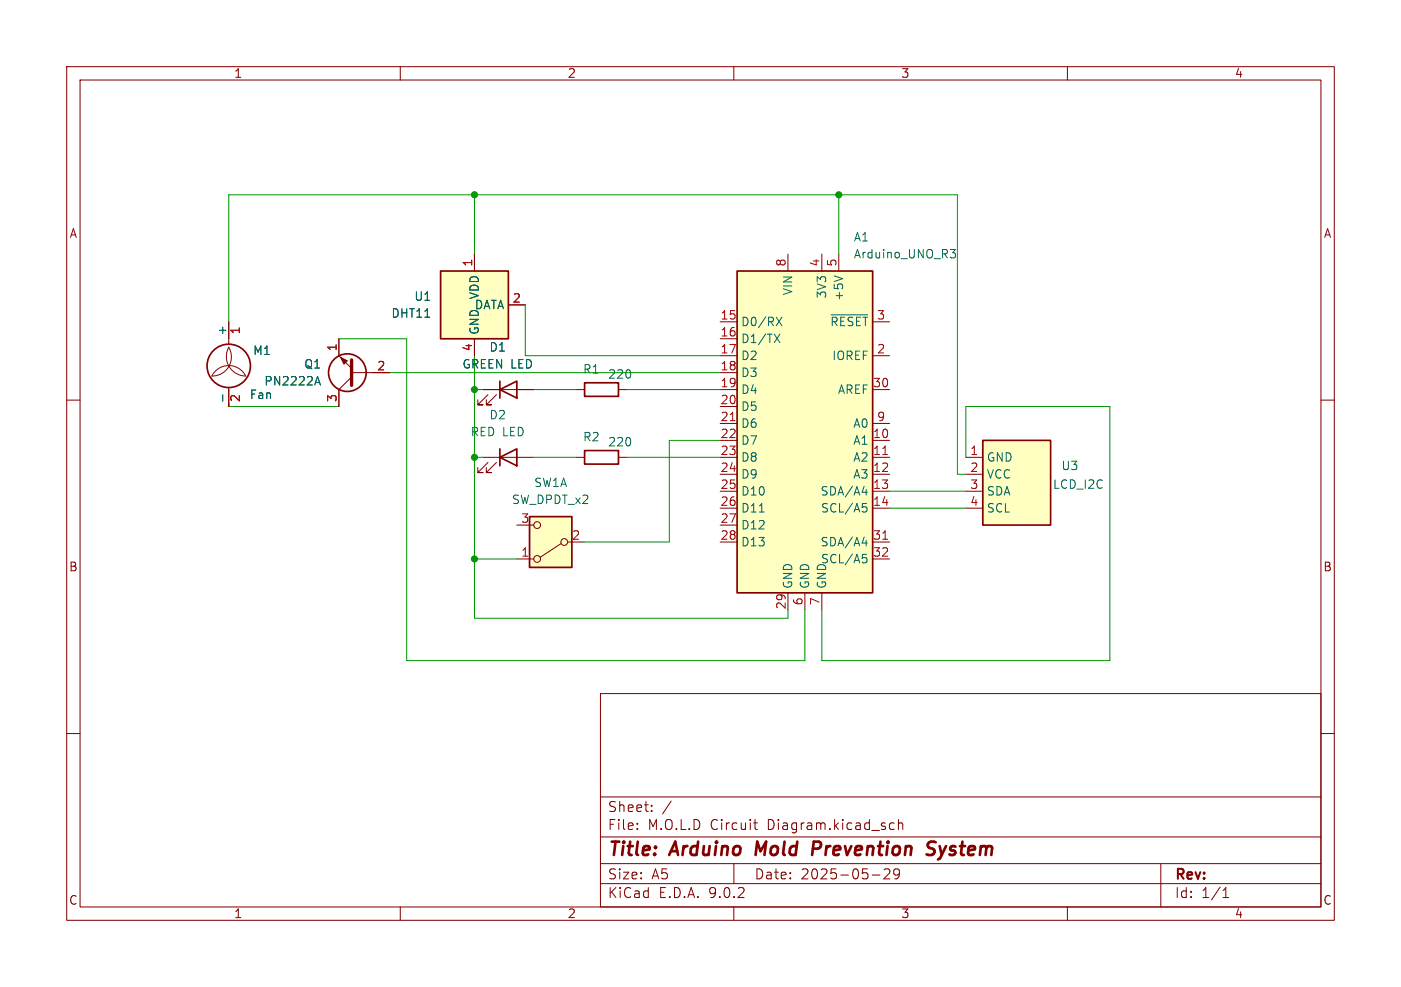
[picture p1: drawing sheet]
<svg xmlns="http://www.w3.org/2000/svg" width="210mm" height="148mm" viewBox="0 0 210 148" stroke-linecap="round" stroke-linejoin="round" font-family="sans-serif">
<g fill="none" stroke="#840000" stroke-width=".15">
<path d="M10 10h190v128h-190zM12 12h186v124h-186zM60 10v2M110 10v2M160 10v2M72.4 58.4h7.6M73.2 59.2l-1.6 1.5h.8h-.8v-.8M74.4 59.2l-1.5 1.5h.8h-.8v-.8M10 60h2M198 60h2M10 110h2M90 104h108v32h-108z"/>
<path d="M90 119.5h108M198 110h2M60 136v2M90 132.5h108M90 129.5h108M90 125.5h108M95.5 124.2v.2M95.5 123.5v.1M97.7 121.5v.2M97.7 120.8v.1M100.6 120.1l-1.3 1.9M110 136v2"/>
<path d="M110 129.5v3M113 123.4h.5M113.2 122.9v1.3l.1 .1 .2 .1M130.8 131.2h1.1M132.5 130.4l.3-.1 .5 .1a.41 .41 0 0 1 0 .5l-.8 .9h.9M133.5 123.5h.5M133.5 124.3h.5M134.7 123.5a.37 .37 0 0 1 .6 .1v.8M134.7 122.9v1.5M134.8 130.9l-.3 .3h-.2l-.3-.3v-.3l.1-.2 .4-.1 .3 .1a.99 .99 0 0 1-.4 1.4h-.3M160 136v2M174 129.5v6.5"/>
<path d="M183.3 134.6h.9M183.3 133.5l.5-.4v1.5"/>
</g>
<path d="M113.5 126.2l-.2 2M122.7 126.2h-.7l-.3 2M122.8 127.2l-.9 .1M140.3 126.3a.85 .85 0 0 0-1.1 .1 .45 .45 0 0 0 .2 .8l.4 .1a.49 .49 0 0 1 .3 .5 .49 .49 0 0 1-.5 .4l-.7-.1M140.8 128.8l-.2 .1" fill="none" stroke="#840000" stroke-width=".4"/>
<path d="M74.9 58.4l2.6-1.2v2.5zM74.9 57.2v2.5" fill="none" stroke="#840000" stroke-width=".25"/>
<path d="M79.4 77.5h6.3v7.6h-6.3z" fill="#ffffc2"/>
<g fill="none" stroke="#840000" stroke-width=".15">
<path d="M34.3 52.1a2.87 2.87 0 0 1-2.6 4.3 2.84 2.84 0 0 1 2.6-1.6 2.84 2.84 0 0 1 2.5 1.6 2.92 2.92 0 0 1-2.5-4.3zM34.3 48.3v3.3M34.3 58.1v2.9M50.8 50.8v2.5l1.9 1.9M52.7 55.9h5.7M52.7 56.5l-1.9 1.9v2.6M77.5 78.7h2.5M77.5 83.8h2.5M84.1 81.5l-3.1 2.1M85.1 81.3h2.5"/>
<circle cx="80.5" cy="78.7" r=".51"/>
<circle cx="80.5" cy="83.8" r=".51"/>
<circle cx="84.6" cy="81.3" r=".51"/>
</g>
<g fill="none" stroke="#840000" stroke-width=".25">
<path d="M79.4 77.5h6.3v7.6h-6.3z"/>
<circle cx="34.3" cy="54.9" r="3.3"/>
<circle cx="52.1" cy="55.9" r="2.82"/>
</g>
<path d="M33.4 59.2v1M47.3 57.4h.6M47.6 56.5l.4 1.2" fill="none" stroke="#006464" stroke-width=".15"/>
<path d="M52.7 54v3.8" fill="none" stroke="#840000" stroke-width=".51"/>
<path d="M51.1 53.6l1 .5-.5 .5z" fill="#840000" stroke="#840000" stroke-width=".15"/>
<path d="M66 40.6h10.2v10.2h-10.2z" fill="#ffffc2"/>
<path d="M66 40.6h10.2v10.2h-10.2zM87.6 57.4h5.1v2h-5.1zM74.9 68.6l2.6-1.3v2.6zM74.9 67.3v2.6M87.6 67.6h5.1v2h-5.1z" fill="none" stroke="#840000" stroke-width=".25"/>
<path d="M71.1 38.1v2.5M71.1 50.8v2.5M76.2 45.7h2.5M86.4 58.4h1.2M92.7 58.4h1.3M72.4 68.6h7.6M73.2 69.3l-1.6 1.6h.8h-.8v-.8M74.4 69.3l-1.5 1.6h.8h-.8v-.8M86.4 68.6h1.2M92.7 68.6h1.3" fill="none" stroke="#840000" stroke-width=".15"/>
<path d="M110.5 40.6h20.3v48.3h-20.3z" fill="#ffffc2"/>
<path d="M110.5 40.6h20.3v48.3h-20.3z" fill="none" stroke="#840000" stroke-width=".25"/>
<g fill="none" stroke="#840000" stroke-width=".15">
<path d="M118.1 38.1v2.5M123.2 38.1v2.5M125.7 38.1v2.5M107.9 48.3h2.6M107.9 50.8h2.6M107.9 53.3h2.6M107.9 55.9h2.6M107.9 58.4h2.6M130.8 48.3h2.5M130.8 53.3h2.5M130.8 58.4h2.5M107.9 61h2.6"/>
<path d="M107.9 63.5h2.6M107.9 66h2.6M107.9 68.6h2.6M107.9 71.1h2.6M107.9 73.7h2.6M107.9 76.2h2.6M107.9 78.7h2.6M130.8 63.5h2.5M130.8 66h2.5M130.8 68.6h2.5M130.8 71.1h2.5M130.8 73.7h2.5"/>
<path d="M130.8 76.2h2.5M107.9 81.3h2.6M118.1 88.9v2.5M120.6 88.9v2.5M123.2 88.9v2.5M130.8 81.3h2.5M130.8 83.8h2.5"/>
</g>
<g fill="none" stroke="#006464" stroke-width=".15">
<path d="M142.4 37.4h.8l-.4 .5 .4 .1v.4l-.2 .3h-.4M116.1 50.1l.8 1.3M116.4 47.6l.8 1.2M116.9 50.1l-.8 1.3M117.2 47.6l-.8 1.2M124.6 47.2h5.5M125 41.4l1.3 .4M113.8 76.8h.7M129.2 73.8h.8M129.3 75.5h.6M129.4 76h.3l.3 .2-.1 .5-.5 .1M129.8 73.4v.8"/>
<path d="M129.2 81.4h.8M129.3 83.1h.6M129.4 83.6h.3l.3 .3-.1 .4-.5 .1M129.8 81v.9"/>
</g>
<path d="M109.5 63.1h.7M132.3 68.2h.7M132.3 80.9h.7" fill="none" stroke="#a90000" stroke-width=".15"/>
<path d="M147.3 66h10.2v12.7h-10.2z" fill="#ffffc2"/>
<path d="M147.3 66h10.2v12.7h-10.2z" fill="none" stroke="#840000" stroke-width=".25"/>
<g fill="none" stroke="#840000" stroke-width=".15">
<path d="M71.1 38.1v2.5M34.3 48.3v2.5M34.3 58.4v2.6M50.8 50.8v2.5M50.8 58.4v2.6M55.9 55.9h2.5M71.1 50.8v2.5M72.4 58.4h2.5M76.2 45.7h2.5M77.5 58.4h2.5M144.8 68.6h2.5M144.8 71.1h2.5"/>
<path d="M144.8 73.7h2.5M144.8 76.2h2.5"/>
</g>
<g fill="none" stroke="#009600" stroke-width=".15">
<path d="M71.1 29.2v8.9M125.7 29.2v8.9M34.3 48.3v-19.1h109.2v41.9h1.3M50.8 50.8h10.2v48.3h59.6v-7.7M58.4 55.9h49.5M71.1 53.3v39.4h47v-1.3M71.1 58.4h1.3M78.7 45.7v7.6h29.2M80 58.4h6.4M94 58.4h13.9M34.3 61h16.5M71.1 68.6h1.3"/>
<path d="M80 68.6h6.4M94 68.6h13.9M107.9 66h-7.6v15.3h-12.7M133.3 73.7h11.5M133.3 76.2h11.5M144.8 68.6v-7.6h21.6v38.1h-43.2v-7.7M71.1 83.8h6.4"/>
</g>
<path d="M33.4 59.2v1M47.3 57.4h.6M47.6 56.5l.4 1.2" fill="none" stroke="#006464" stroke-width=".15"/>
<g fill="#009600" stroke="#009600" stroke-width=".15">
<circle cx="71.1" cy="29.2" r=".46"/>
<circle cx="71.1" cy="58.4" r=".46"/>
<circle cx="71.1" cy="83.8" r=".46"/>
<circle cx="71.1" cy="68.6" r=".46"/>
<circle cx="125.7" cy="29.2" r=".46"/>
</g>
<g font-size="2.8" fill="#840000">
<text x="91" y="128.9">Title:</text>
<text x="100.7" y="128.9">Arduino</text>
<text x="114.1" y="128.9">Mold</text>
<text x="123.4" y="128.9">Prevention</text>
<text x="141.4" y="128.9">System</text>
</g>
<g font-size="2.1" fill="#840000">
<text x="91" y="124.7">File:</text>
<text x="91" y="122">Sheet:</text>
<text x="97.1" y="124.7">M.O.L.D</text>
<text x="106.5" y="124.7">Circuit</text>
<text x="115.2" y="124.7">Diagram.kicad_sch</text>
<text x="91" y="134.9">KiCad</text>
<text x="91" y="132.1">Size:</text>
<text x="97.7" y="132.1">A5</text>
<text x="98.7" y="134.9">E.D.A.</text>
<text x="106.3" y="134.9">9.0.2</text>
<text x="113" y="132.1">Date:</text>
<text x="120" y="132.1">2025-05-29</text>
<text x="176" y="132.3">Rev:</text>
<text x="176" y="134.9">Id:</text>
<text x="180.1" y="134.9">1/1</text>
</g>
<g font-size="1.8" fill="#840000">
<text x="35" y="11.9">1</text>
<text x="85" y="11.9">2</text>
<text x="135" y="11.9">3</text>
<text x="185" y="11.9">4</text>
<text x="10.3" y="35.9">A</text>
<text x="198.4" y="35.9">A</text>
<text x="10.3" y="85.9">B</text>
<text x="198.3" y="85.9">B</text>
<text x="10.3" y="135.9">C</text>
<text x="35" y="137.9">1</text>
<text x="85" y="137.9">2</text>
<text x="135" y="137.9">3</text>
<text x="185" y="137.9">4</text>
<text x="198.3" y="135.9">C</text>
</g>
<g font-size="1.8" fill="#a90000">
<text x="70.9" y="40.1" transform="rotate(-90 70.9 40.1)">1</text>
<text x="117.9" y="40.1" transform="rotate(-90 117.9 40.1)">8</text>
<text x="122.9" y="40.1" transform="rotate(-90 122.9 40.1)">4</text>
<text x="125.5" y="40.1" transform="rotate(-90 125.5 40.1)">5</text>
<text x="76.8" y="45.5">2</text>
<text x="36.3" y="50.2" transform="rotate(-90 36.3 50.2)">1</text>
<text x="50.5" y="52.8" transform="rotate(-90 50.5 52.8)">1</text>
<text x="70.9" y="52.8" transform="rotate(-90 70.9 52.8)">4</text>
<text x="107.9" y="48">15</text>
<text x="107.9" y="50.5">16</text>
<text x="107.9" y="53.1">17</text>
<text x="131.4" y="48">3</text>
<text x="131.4" y="53.1">2</text>
<text x="56.4" y="55.6">2</text>
<text x="107.9" y="55.6">18</text>
<text x="107.9" y="58.2">19</text>
<text x="130.8" y="58.2">30</text>
<text x="36.3" y="60.4" transform="rotate(-90 36.3 60.4)">2</text>
<text x="50.5" y="60.4" transform="rotate(-90 50.5 60.4)">3</text>
<text x="107.9" y="60.7">20</text>
<text x="107.9" y="63.2">21</text>
<text x="107.9" y="65.8">22</text>
<text x="130.8" y="65.8">10</text>
<text x="131.4" y="63.2">9</text>
<text x="107.9" y="68.3">23</text>
<text x="107.9" y="70.9">24</text>
<text x="130.8" y="68.3">11</text>
<text x="130.8" y="70.9">12</text>
<text x="145.3" y="68.3">1</text>
<text x="145.3" y="70.9">2</text>
<text x="107.9" y="73.4">25</text>
<text x="107.9" y="75.9">26</text>
<text x="130.8" y="73.4">13</text>
<text x="130.8" y="75.9">14</text>
<text x="145.3" y="73.4">3</text>
<text x="145.3" y="75.9">4</text>
<text x="78" y="83.6">1</text>
<text x="78" y="78.5">3</text>
<text x="85.7" y="81">2</text>
<text x="107.9" y="78.5">27</text>
<text x="107.9" y="81">28</text>
<text x="130.8" y="81">31</text>
<text x="130.8" y="83.6">32</text>
<text x="117.9" y="91.5" transform="rotate(-90 117.9 91.5)">29</text>
<text x="120.4" y="90.9" transform="rotate(-90 120.4 90.9)">6</text>
<text x="122.9" y="90.9" transform="rotate(-90 122.9 90.9)">7</text>
</g>
<g font-size="1.8" fill="#006464">
<text x="127.9" y="36.4">A1</text>
<text x="127.9" y="39">Arduino_UNO_R3</text>
<text x="58.6" y="47.9">DHT11</text>
<text x="62" y="45.3">U1</text>
<text x="71.1" y="46.6">DATA</text>
<text x="72" y="45" transform="rotate(-90 72 45)">VDD</text>
<text x="119" y="44.4" transform="rotate(-90 119 44.4)">VIN</text>
<text x="124.1" y="44.9" transform="rotate(-90 124.1 44.9)">3V3</text>
<text x="126.6" y="45.2" transform="rotate(-90 126.6 45.2)">+5V</text>
<text x="34" y="50.4" transform="rotate(-90 34 50.4)">+</text>
<text x="37.9" y="53.4">M1</text>
<text x="72" y="50.3" transform="rotate(-90 72 50.3)">GND</text>
<text x="73.3" y="52.9">D1</text>
<text x="111" y="49.1">D0/RX</text>
<text x="111" y="51.7">D1/TX</text>
<text x="124.4" y="49.1">~{RESET}</text>
<text x="39.5" y="58">PN2222A</text>
<text x="45.5" y="55.5">Q1</text>
<text x="69.2" y="55.5">GREEN LED</text>
<text x="87.3" y="56.2">R1</text>
<text x="91" y="57">220</text>
<text x="111" y="54.2">D2</text>
<text x="111" y="56.7">D3</text>
<text x="111" y="59.3">D4</text>
<text x="124.7" y="54.2">IOREF</text>
<text x="125.5" y="59.3">AREF</text>
<text x="37.3" y="60">Fan</text>
<text x="70.5" y="65.6">RED LED</text>
<text x="73.3" y="63.1">D2</text>
<text x="111" y="61.8">D5</text>
<text x="111" y="64.4">D6</text>
<text x="127.8" y="64.4">A0</text>
<text x="87.3" y="66.4">R2</text>
<text x="91" y="67.2">220</text>
<text x="111" y="66.9">D7</text>
<text x="111" y="69.4">D8</text>
<text x="111" y="72">D9</text>
<text x="127.8" y="66.9">A1</text>
<text x="127.8" y="69.4">A2</text>
<text x="127.8" y="72">A3</text>
<text x="147.8" y="69.4">GND</text>
<text x="147.8" y="72">VCC</text>
<text x="159" y="70.7">U3</text>
<text x="76.6" y="75.8">SW_DPDT_x2</text>
<text x="80" y="73.3">SW1A</text>
<text x="111" y="74.5">D10</text>
<text x="111" y="77.1">D11</text>
<text x="122.9" y="74.5">SDA/A4</text>
<text x="123" y="77.1">SCL/A5</text>
<text x="147.8" y="74.5">SDA</text>
<text x="147.8" y="77.1">SCL</text>
<text x="157.7" y="73.5">LCD_I2C</text>
<text x="111" y="79.6">D12</text>
<text x="111" y="82.1">D13</text>
<text x="122.9" y="82.1">SDA/A4</text>
<text x="119" y="88.4" transform="rotate(-90 119 88.4)">GND</text>
<text x="121.5" y="88.4" transform="rotate(-90 121.5 88.4)">GND</text>
<text x="123" y="84.7">SCL/A5</text>
<text x="124.1" y="88.4" transform="rotate(-90 124.1 88.4)">GND</text>
</g>
</svg>
